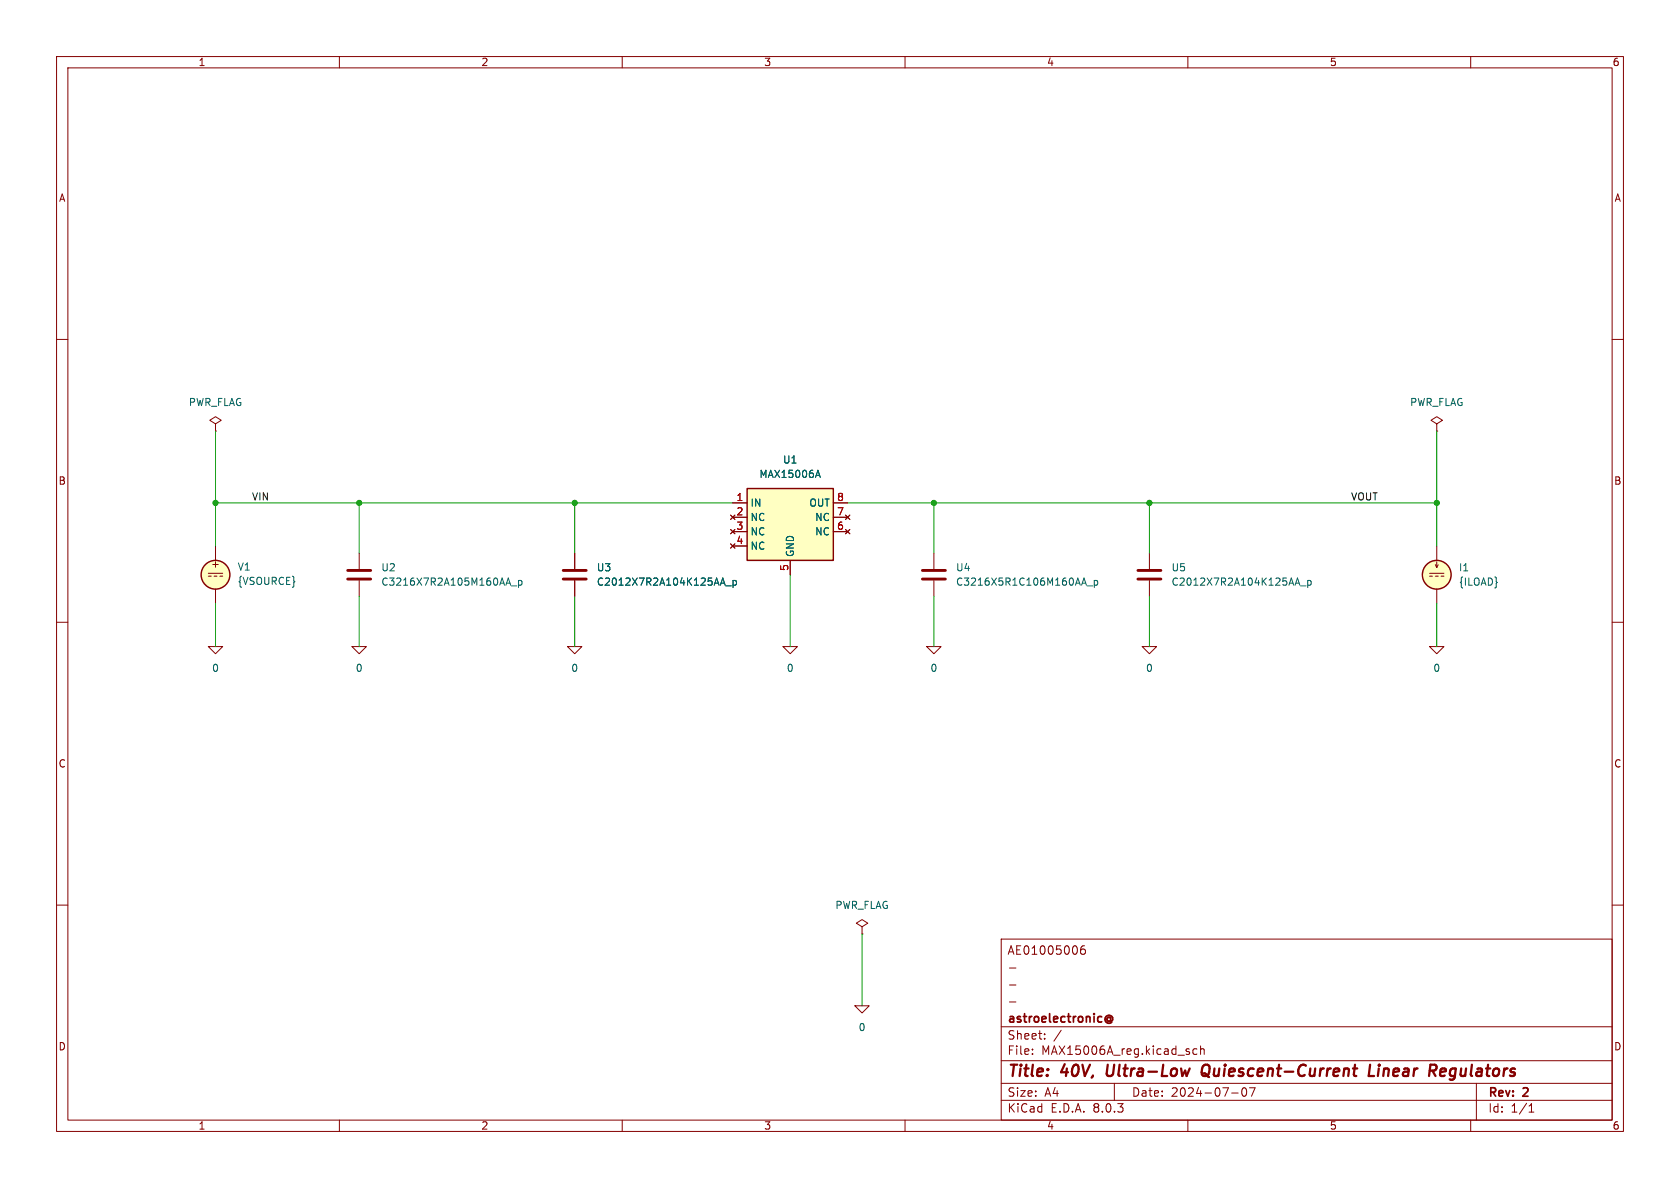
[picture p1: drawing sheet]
(kicad_sch
 (version 20231120)
 (generator "eeschema")
 (generator_version "8.0")
 (paper "A4")
 (title_block
  (title "40V, Ultra-Low Quiescent-Current Linear Regulators")
  (date "2024-07-07")
  (rev "2")
  (company "astroelectronic@")
  (comment 1 "-")
  (comment 2 "-")
  (comment 3 "-")
  (comment 4 "AE01005006"))
 (lib_symbols
  (symbol "MAX15006A:0"
   (power)
   (pin_names
    (offset 0)) (exclude_from_sim no) (in_bom yes) (on_board yes)
   (property "Reference" "#GND" (at 0 -2.54 0) (effects (font (size 1.27 1.27)) (hide yes)))
   (property "Value" "0" (at 0 -1.778 0) (effects (font (size 1.27 1.27))))
   (property "Footprint" "" (at 0 0 0) (effects (font (size 1.27 1.27)) (hide yes)))
   (property "Datasheet" "~" (at 0 0 0) (effects (font (size 1.27 1.27)) (hide yes)))
   (property "Description" "0V reference potential for simulation" (at 0 0 0) (effects (font (size 1.27 1.27)) (hide yes)))
   (symbol "0_0_1"
    (polyline (pts (xy -1.27 0) (xy 0 -1.27) (xy 1.27 0) (xy -1.27 0)) (stroke (width 0) (type default)) (fill (type none))))
   (symbol "0_1_1"
    (pin power_in line (at 0 0 0) (length 0) hide (name "0" (effects (font (size 1.016 1.016)))) (number "1" (effects (font (size 1.016 1.016)))))))
  (symbol "MAX15006A:C"
   (pin_numbers hide)
   (pin_names
    (offset 0.254)) (exclude_from_sim no) (in_bom yes) (on_board yes)
   (property "Reference" "C" (at 0.635 2.54 0) (effects (font (size 1.27 1.27)) (justify left)))
   (property "Value" "C" (at 0.635 -2.54 0) (effects (font (size 1.27 1.27)) (justify left)))
   (property "Footprint" "" (at 0.9652 -3.81 0) (effects (font (size 1.27 1.27)) (hide yes)))
   (property "Datasheet" "~" (at 0 0 0) (effects (font (size 1.27 1.27)) (hide yes)))
   (property "Description" "Unpolarized capacitor" (at 0 0 0) (effects (font (size 1.27 1.27)) (hide yes)))
   (symbol "C_0_1"
    (polyline (pts (xy -2.032 -0.762) (xy 2.032 -0.762)) (stroke (width 0.508) (type default)) (fill (type none)))
    (polyline (pts (xy -2.032 0.762) (xy 2.032 0.762)) (stroke (width 0.508) (type default)) (fill (type none))))
   (symbol "C_1_1"
    (pin passive line (at 0 3.81 270) (length 2.794) (name "~" (effects (font (size 1.27 1.27)))) (number "1" (effects (font (size 1.27 1.27)))))
    (pin passive line (at 0 -3.81 90) (length 2.794) (name "~" (effects (font (size 1.27 1.27)))) (number "2" (effects (font (size 1.27 1.27)))))))
  (symbol "MAX15006A:IDC"
   (pin_numbers hide)
   (pin_names
    (offset 0.0254)) (exclude_from_sim no) (in_bom yes) (on_board yes)
   (property "Reference" "I" (at 2.54 2.54 0) (effects (font (size 1.27 1.27)) (justify left)))
   (property "Value" "1" (at 2.54 0 0) (effects (font (size 1.27 1.27)) (justify left)))
   (property "Footprint" "" (at 0 0 0) (effects (font (size 1.27 1.27)) (hide yes)))
   (property "Datasheet" "https://ngspice.sourceforge.io/docs/ngspice-html-manual/manual.xhtml#sec_Independent_Sources_for" (at 0 0 0) (effects (font (size 1.27 1.27)) (hide yes)))
   (property "Description" "Current source, DC" (at 0 0 0) (effects (font (size 1.27 1.27)) (hide yes)))
   (property "Sim.Pins" "1=+ 2=-" (at 0 0 0) (effects (font (size 1.27 1.27)) (hide yes)))
   (property "Sim.Type" "DC" (at 0 0 0) (effects (font (size 1.27 1.27)) (hide yes)))
   (property "Sim.Device" "I" (at 0 0 0) (effects (font (size 1.27 1.27)) (hide yes)))
   (symbol "IDC_0_0"
    (polyline (pts (xy -1.27 0.254) (xy 1.27 0.254)) (stroke (width 0) (type default)) (fill (type none)))
    (polyline (pts (xy -0.762 -0.254) (xy -1.27 -0.254)) (stroke (width 0) (type default)) (fill (type none)))
    (polyline (pts (xy 0.254 -0.254) (xy -0.254 -0.254)) (stroke (width 0) (type default)) (fill (type none)))
    (polyline (pts (xy 1.27 -0.254) (xy 0.762 -0.254)) (stroke (width 0) (type default)) (fill (type none))))
   (symbol "IDC_0_1"
    (polyline (pts (xy 0 1.27) (xy 0 2.286)) (stroke (width 0) (type default)) (fill (type none)))
    (polyline (pts (xy -0.254 1.778) (xy 0 1.27) (xy 0.254 1.778)) (stroke (width 0) (type default)) (fill (type none)))
    (circle (center 0 0) (radius 2.54) (stroke (width 0.254) (type default)) (fill (type background))))
   (symbol "IDC_1_1"
    (pin passive line (at 0 5.08 270) (length 2.54) (name "~" (effects (font (size 1.27 1.27)))) (number "1" (effects (font (size 1.27 1.27)))))
    (pin passive line (at 0 -5.08 90) (length 2.54) (name "~" (effects (font (size 1.27 1.27)))) (number "2" (effects (font (size 1.27 1.27)))))))
  (symbol "MAX15006A:MAX15006A" (exclude_from_sim no) (in_bom yes) (on_board yes)
   (property "Reference" "U" (at -6.35 6.35 0) (effects (font (size 1.27 1.27))))
   (property "Value" "MAX15006A" (at 2.54 6.35 0) (effects (font (size 1.27 1.27))))
   (property "Footprint" "" (at 0 -6.35 0) (effects (font (size 1.27 1.27)) (hide yes)))
   (property "Datasheet" "https://datasheets.maximintegrated.com/en/ds/MAX15006-MAX15007.pdf" (at 0 -6.35 0) (effects (font (size 1.27 1.27)) (hide yes)))
   (property "Description" "40V, Ultra-Low Quiescent-Current Linear Regulators in 6-Pin TDFN/8-Pin SO" (at 0 0 0) (effects (font (size 1.27 1.27)) (hide yes)))
   (symbol "MAX15006A_0_0"
    (pin no_connect line (at 10.16 -2.54 180) (length 2.54) (name "NC" (effects (font (size 1.27 1.27)))) (number "6" (effects (font (size 1.27 1.27)))))
    (pin no_connect line (at 10.16 0 180) (length 2.54) (name "NC" (effects (font (size 1.27 1.27)))) (number "7" (effects (font (size 1.27 1.27)))))
    (pin passive line (at 10.16 2.54 180) (length 2.54) (name "OUT" (effects (font (size 1.27 1.27)))) (number "8" (effects (font (size 1.27 1.27))))))
   (symbol "MAX15006A_1_1"
    (rectangle (start -7.62 5.08) (end 7.62 -7.62) (stroke (width 0.254) (type default)) (fill (type background)))
    (pin passive line (at -10.16 2.54 0) (length 2.54) (name "IN" (effects (font (size 1.27 1.27)))) (number "1" (effects (font (size 1.27 1.27)))))
    (pin no_connect line (at -10.16 0 0) (length 2.54) (name "NC" (effects (font (size 1.27 1.27)))) (number "2" (effects (font (size 1.27 1.27)))))
    (pin no_connect line (at -10.16 -2.54 0) (length 2.54) (name "NC" (effects (font (size 1.27 1.27)))) (number "3" (effects (font (size 1.27 1.27)))))
    (pin no_connect line (at -10.16 -5.08 0) (length 2.54) (name "NC" (effects (font (size 1.27 1.27)))) (number "4" (effects (font (size 1.27 1.27)))))
    (pin passive line (at 0 -10.16 90) (length 2.54) (name "GND" (effects (font (size 1.27 1.27)))) (number "5" (effects (font (size 1.27 1.27)))))))
  (symbol "MAX15006A:PWR_FLAG"
   (power)
   (pin_numbers hide)
   (pin_names
    (offset 0) hide) (exclude_from_sim no) (in_bom yes) (on_board yes)
   (property "Reference" "#FLG" (at 0 1.905 0) (effects (font (size 1.27 1.27)) (hide yes)))
   (property "Value" "PWR_FLAG" (at 0 3.81 0) (effects (font (size 1.27 1.27))))
   (property "Footprint" "" (at 0 0 0) (effects (font (size 1.27 1.27)) (hide yes)))
   (property "Datasheet" "~" (at 0 0 0) (effects (font (size 1.27 1.27)) (hide yes)))
   (property "Description" "Special symbol for telling ERC where power comes from" (at 0 0 0) (effects (font (size 1.27 1.27)) (hide yes)))
   (symbol "PWR_FLAG_0_0"
    (pin power_out line (at 0 0 90) (length 0) (name "pwr" (effects (font (size 1.27 1.27)))) (number "1" (effects (font (size 1.27 1.27))))))
   (symbol "PWR_FLAG_0_1"
    (polyline (pts (xy 0 0) (xy 0 1.27) (xy -1.016 1.905) (xy 0 2.54) (xy 1.016 1.905) (xy 0 1.27)) (stroke (width 0) (type default)) (fill (type none)))))
  (symbol "MAX15006A:VDC"
   (pin_numbers hide)
   (pin_names
    (offset 0.0254)) (exclude_from_sim no) (in_bom yes) (on_board yes)
   (property "Reference" "V" (at 2.54 2.54 0) (effects (font (size 1.27 1.27)) (justify left)))
   (property "Value" "1" (at 2.54 0 0) (effects (font (size 1.27 1.27)) (justify left)))
   (property "Footprint" "" (at 0 0 0) (effects (font (size 1.27 1.27)) (hide yes)))
   (property "Datasheet" "https://ngspice.sourceforge.io/docs/ngspice-html-manual/manual.xhtml#sec_Independent_Sources_for" (at 0 0 0) (effects (font (size 1.27 1.27)) (hide yes)))
   (property "Description" "Voltage source, DC" (at 0 0 0) (effects (font (size 1.27 1.27)) (hide yes)))
   (property "Sim.Pins" "1=+ 2=-" (at 0 0 0) (effects (font (size 1.27 1.27)) (hide yes)))
   (property "Sim.Type" "DC" (at 0 0 0) (effects (font (size 1.27 1.27)) (hide yes)))
   (property "Sim.Device" "V" (at 0 0 0) (effects (font (size 1.27 1.27)) (justify left) (hide yes)))
   (symbol "VDC_0_0"
    (polyline (pts (xy -1.27 0.254) (xy 1.27 0.254)) (stroke (width 0) (type default)) (fill (type none)))
    (polyline (pts (xy -0.762 -0.254) (xy -1.27 -0.254)) (stroke (width 0) (type default)) (fill (type none)))
    (polyline (pts (xy 0.254 -0.254) (xy -0.254 -0.254)) (stroke (width 0) (type default)) (fill (type none)))
    (polyline (pts (xy 1.27 -0.254) (xy 0.762 -0.254)) (stroke (width 0) (type default)) (fill (type none)))
    (text "+" (at 0 1.905 0) (effects (font (size 1.27 1.27)))))
   (symbol "VDC_0_1"
    (circle (center 0 0) (radius 2.54) (stroke (width 0.254) (type default)) (fill (type background))))
   (symbol "VDC_1_1"
    (pin passive line (at 0 5.08 270) (length 2.54) (name "~" (effects (font (size 1.27 1.27)))) (number "1" (effects (font (size 1.27 1.27)))))
    (pin passive line (at 0 -5.08 90) (length 2.54) (name "~" (effects (font (size 1.27 1.27)))) (number "2" (effects (font (size 1.27 1.27))))))))
 (junction
  (at 38.1 88.9)
  (diameter 0)
  (color 0 0 0 0))
 (junction
  (at 101.6 88.9)
  (diameter 0)
  (color 0 0 0 0))
 (junction
  (at 165.1 88.9)
  (diameter 0)
  (color 0 0 0 0))
 (junction
  (at 203.2 88.9)
  (diameter 0)
  (color 0 0 0 0))
 (junction
  (at 63.5 88.9)
  (diameter 0)
  (color 0 0 0 0))
 (junction
  (at 254 88.9)
  (diameter 0)
  (color 0 0 0 0))
 (wire
  (pts (xy 38.1 106.68) (xy 38.1 114.3))
  (stroke (width 0) (type default)))
 (wire
  (pts (xy 165.1 105.41) (xy 165.1 114.3))
  (stroke (width 0) (type default)))
 (wire
  (pts (xy 63.5 105.41) (xy 63.5 114.3))
  (stroke (width 0) (type default)))
 (wire
  (pts (xy 63.5 88.9) (xy 63.5 97.79))
  (stroke (width 0) (type default)))
 (wire
  (pts (xy 139.7 101.6) (xy 139.7 114.3))
  (stroke (width 0) (type default)))
 (wire
  (pts (xy 254 106.68) (xy 254 114.3))
  (stroke (width 0) (type default)))
 (wire
  (pts (xy 101.6 88.9) (xy 129.54 88.9))
  (stroke (width 0) (type default)))
 (wire
  (pts (xy 63.5 88.9) (xy 101.6 88.9))
  (stroke (width 0) (type default)))
 (wire
  (pts (xy 203.2 105.41) (xy 203.2 114.3))
  (stroke (width 0) (type default)))
 (wire
  (pts (xy 38.1 88.9) (xy 63.5 88.9))
  (stroke (width 0) (type default)))
 (wire
  (pts (xy 38.1 76.2) (xy 38.1 88.9))
  (stroke (width 0) (type default)))
 (wire
  (pts (xy 101.6 88.9) (xy 101.6 97.79))
  (stroke (width 0) (type default)))
 (wire
  (pts (xy 165.1 88.9) (xy 203.2 88.9))
  (stroke (width 0) (type default)))
 (wire
  (pts (xy 203.2 88.9) (xy 203.2 97.79))
  (stroke (width 0) (type default)))
 (wire
  (pts (xy 101.6 105.41) (xy 101.6 114.3))
  (stroke (width 0) (type default)))
 (wire
  (pts (xy 149.86 88.9) (xy 165.1 88.9))
  (stroke (width 0) (type default)))
 (wire
  (pts (xy 152.4 165.1) (xy 152.4 177.8))
  (stroke (width 0) (type default)))
 (wire
  (pts (xy 254 96.52) (xy 254 88.9))
  (stroke (width 0) (type default)))
 (wire
  (pts (xy 203.2 88.9) (xy 254 88.9))
  (stroke (width 0) (type default)))
 (wire
  (pts (xy 254 76.2) (xy 254 88.9))
  (stroke (width 0) (type default)))
 (wire
  (pts (xy 165.1 97.79) (xy 165.1 88.9))
  (stroke (width 0) (type default)))
 (wire
  (pts (xy 38.1 96.52) (xy 38.1 88.9))
  (stroke (width 0) (type default)))
 (label "VIN"
  (at 44.45 88.9 0)
  (fields_autoplaced yes)
  (effects (font (size 1.27 1.27)) (justify left bottom)))
 (label "VOUT"
  (at 238.76 88.9 0)
  (fields_autoplaced yes)
  (effects (font (size 1.27 1.27)) (justify left bottom)))
 (symbol
  (lib_id "MAX15006A:PWR_FLAG")
  (at 152.4 165.1 0)
  (unit 1)
  (exclude_from_sim no)
  (in_bom yes)
  (on_board yes)
  (dnp no)
  (fields_autoplaced yes)
  (property "Reference" "#FLG01" (at 152.4 163.195 0) (effects (font (size 1.27 1.27)) (hide yes)))
  (property "Value" "PWR_FLAG" (at 152.4 160.02 0) (effects (font (size 1.27 1.27))))
  (property "Footprint" "" (at 152.4 165.1 0) (effects (font (size 1.27 1.27)) (hide yes)))
  (property "Datasheet" "~" (at 152.4 165.1 0) (effects (font (size 1.27 1.27)) (hide yes)))
  (property "Description" "" (at 152.4 165.1 0) (effects (font (size 1.27 1.27)) (hide yes)))
  (pin "1")
  (instances (project "" (path "" (reference "#FLG01") (unit 1))) (project "" (path "" (reference "#FLG01") (unit 1)))))
 (symbol
  (lib_id "MAX15006A:C")
  (at 63.5 101.6 0)
  (unit 1)
  (exclude_from_sim no)
  (in_bom yes)
  (on_board yes)
  (dnp no)
  (fields_autoplaced yes)
  (property "Reference" "U2" (at 67.31 100.3299 0) (effects (font (size 1.27 1.27)) (justify left)))
  (property "Value" "C3216X7R2A105M160AA_p" (at 67.31 102.8699 0) (effects (font (size 1.27 1.27)) (justify left)))
  (property "Footprint" "" (at 64.4652 105.41 0) (effects (font (size 1.27 1.27)) (hide yes)))
  (property "Datasheet" "~" (at 63.5 101.6 0) (effects (font (size 1.27 1.27)) (hide yes)))
  (property "Description" "" (at 63.5 101.6 0) (effects (font (size 1.27 1.27)) (hide yes)))
  (property "Sim.Device" "SUBCKT" (at 63.5 101.6 0) (effects (font (size 1.27 1.27)) (hide yes)))
  (property "Sim.Pins" "1=n1 2=n2" (at 0 -12.7 0) (effects (font (size 1.27 1.27)) (hide yes)))
  (property "Sim.Library" "C:\\AE\\MAX15006A\\_models\\C3216X7R2A105M160AA_p.mod" (at 63.5 101.6 0) (effects (font (size 1.27 1.27)) (hide yes)))
  (property "Sim.Name" "C3216X7R2A105M160AA_p" (at 63.5 101.6 0) (effects (font (size 1.27 1.27)) (hide yes)))
  (pin "1")
  (pin "2")
  (instances (project "" (path "" (reference "U2") (unit 1))) (project "" (path "" (reference "U2") (unit 1)))))
 (symbol
  (lib_id "MAX15006A:PWR_FLAG")
  (at 254 76.2 0)
  (unit 1)
  (exclude_from_sim no)
  (in_bom yes)
  (on_board yes)
  (dnp no)
  (fields_autoplaced yes)
  (property "Reference" "#FLG03" (at 254 74.295 0) (effects (font (size 1.27 1.27)) (hide yes)))
  (property "Value" "PWR_FLAG" (at 254 71.12 0) (effects (font (size 1.27 1.27))))
  (property "Footprint" "" (at 254 76.2 0) (effects (font (size 1.27 1.27)) (hide yes)))
  (property "Datasheet" "~" (at 254 76.2 0) (effects (font (size 1.27 1.27)) (hide yes)))
  (property "Description" "" (at 254 76.2 0) (effects (font (size 1.27 1.27)) (hide yes)))
  (pin "1")
  (instances (project "" (path "" (reference "#FLG03") (unit 1))) (project "" (path "" (reference "#FLG03") (unit 1)))))
 (symbol
  (lib_id "MAX15006A:C")
  (at 101.6 101.6 0)
  (unit 1)
  (exclude_from_sim no)
  (in_bom yes)
  (on_board yes)
  (dnp no)
  (fields_autoplaced yes)
  (property "Reference" "U3" (at 105.41 100.3299 0) (effects (font (size 1.27 1.27)) (justify left)))
  (property "Value" "C2012X7R2A104K125AA_p" (at 105.41 102.8699 0) (effects (font (size 1.27 1.27)) (justify left)))
  (property "Footprint" "" (at 102.5652 105.41 0) (effects (font (size 1.27 1.27)) (hide yes)))
  (property "Datasheet" "~" (at 101.6 101.6 0) (effects (font (size 1.27 1.27)) (hide yes)))
  (property "Description" "" (at 101.6 101.6 0) (effects (font (size 1.27 1.27)) (hide yes)))
  (property "Sim.Device" "SUBCKT" (at 101.6 101.6 0) (effects (font (size 1.27 1.27)) (hide yes)))
  (property "Sim.Pins" "1=n1 2=n2" (at 0 -12.7 0) (effects (font (size 1.27 1.27)) (hide yes)))
  (property "Sim.Library" "C:\\AE\\MAX15006A\\_models\\C2012X7R2A104K125AA_p.mod" (at 101.6 101.6 0) (effects (font (size 1.27 1.27)) (hide yes)))
  (property "Sim.Name" "C2012X7R2A104K125AA_p" (at 101.6 101.6 0) (effects (font (size 1.27 1.27)) (hide yes)))
  (pin "1")
  (pin "2")
  (instances (project "" (path "" (reference "U3") (unit 1))) (project "" (path "" (reference "U3") (unit 1)))))
 (symbol
  (lib_id "MAX15006A:0")
  (at 254 114.3 0)
  (unit 1)
  (exclude_from_sim no)
  (in_bom yes)
  (on_board yes)
  (dnp no)
  (fields_autoplaced yes)
  (property "Reference" "#GND08" (at 254 116.84 0) (effects (font (size 1.27 1.27)) (hide yes)))
  (property "Value" "0" (at 254 118.11 0) (effects (font (size 1.27 1.27))))
  (property "Footprint" "" (at 254 114.3 0) (effects (font (size 1.27 1.27)) (hide yes)))
  (property "Datasheet" "~" (at 254 114.3 0) (effects (font (size 1.27 1.27)) (hide yes)))
  (property "Description" "" (at 254 114.3 0) (effects (font (size 1.27 1.27)) (hide yes)))
  (pin "1")
  (instances (project "" (path "" (reference "#GND08") (unit 1))) (project "" (path "" (reference "#GND08") (unit 1)))))
 (symbol
  (lib_id "MAX15006A:0")
  (at 165.1 114.3 0)
  (unit 1)
  (exclude_from_sim no)
  (in_bom yes)
  (on_board yes)
  (dnp no)
  (fields_autoplaced yes)
  (property "Reference" "#GND06" (at 165.1 116.84 0) (effects (font (size 1.27 1.27)) (hide yes)))
  (property "Value" "0" (at 165.1 118.11 0) (effects (font (size 1.27 1.27))))
  (property "Footprint" "" (at 165.1 114.3 0) (effects (font (size 1.27 1.27)) (hide yes)))
  (property "Datasheet" "~" (at 165.1 114.3 0) (effects (font (size 1.27 1.27)) (hide yes)))
  (property "Description" "" (at 165.1 114.3 0) (effects (font (size 1.27 1.27)) (hide yes)))
  (pin "1")
  (instances (project "" (path "" (reference "#GND06") (unit 1))) (project "" (path "" (reference "#GND06") (unit 1)))))
 (symbol
  (lib_id "MAX15006A:0")
  (at 152.4 177.8 0)
  (unit 1)
  (exclude_from_sim no)
  (in_bom yes)
  (on_board yes)
  (dnp no)
  (fields_autoplaced yes)
  (property "Reference" "#GND05" (at 152.4 180.34 0) (effects (font (size 1.27 1.27)) (hide yes)))
  (property "Value" "0" (at 152.4 181.61 0) (effects (font (size 1.27 1.27))))
  (property "Footprint" "" (at 152.4 177.8 0) (effects (font (size 1.27 1.27)) (hide yes)))
  (property "Datasheet" "~" (at 152.4 177.8 0) (effects (font (size 1.27 1.27)) (hide yes)))
  (property "Description" "" (at 152.4 177.8 0) (effects (font (size 1.27 1.27)) (hide yes)))
  (pin "1")
  (instances (project "" (path "" (reference "#GND05") (unit 1))) (project "" (path "" (reference "#GND05") (unit 1)))))
 (symbol
  (lib_id "MAX15006A:VDC")
  (at 38.1 101.6 0)
  (unit 1)
  (exclude_from_sim no)
  (in_bom yes)
  (on_board yes)
  (dnp no)
  (fields_autoplaced yes)
  (property "Reference" "V1" (at 41.91 100.2001 0) (effects (font (size 1.27 1.27)) (justify left)))
  (property "Value" "{VSOURCE}" (at 41.91 102.7401 0) (effects (font (size 1.27 1.27)) (justify left)))
  (property "Footprint" "" (at 38.1 101.6 0) (effects (font (size 1.27 1.27)) (hide yes)))
  (property "Datasheet" "https://ngspice.sourceforge.io/docs/ngspice-html-manual/manual.xhtml#sec_Independent_Sources_for" (at 38.1 101.6 0) (effects (font (size 1.27 1.27)) (hide yes)))
  (property "Description" "Voltage source, DC" (at 38.1 101.6 0) (effects (font (size 1.27 1.27)) (hide yes)))
  (property "Sim.Pins" "1=+ 2=-" (at 38.1 101.6 0) (effects (font (size 1.27 1.27)) (hide yes)))
  (property "Sim.Type" "DC" (at 38.1 101.6 0) (effects (font (size 1.27 1.27)) (hide yes)))
  (property "Sim.Device" "V" (at 38.1 101.6 0) (effects (font (size 1.27 1.27)) (justify left) (hide yes)))
  (pin "1")
  (pin "2"))
 (symbol
  (lib_id "MAX15006A:PWR_FLAG")
  (at 38.1 76.2 0)
  (unit 1)
  (exclude_from_sim no)
  (in_bom yes)
  (on_board yes)
  (dnp no)
  (fields_autoplaced yes)
  (property "Reference" "#FLG02" (at 38.1 74.295 0) (effects (font (size 1.27 1.27)) (hide yes)))
  (property "Value" "PWR_FLAG" (at 38.1 71.12 0) (effects (font (size 1.27 1.27))))
  (property "Footprint" "" (at 38.1 76.2 0) (effects (font (size 1.27 1.27)) (hide yes)))
  (property "Datasheet" "~" (at 38.1 76.2 0) (effects (font (size 1.27 1.27)) (hide yes)))
  (property "Description" "" (at 38.1 76.2 0) (effects (font (size 1.27 1.27)) (hide yes)))
  (pin "1")
  (instances (project "" (path "" (reference "#FLG02") (unit 1))) (project "" (path "" (reference "#FLG02") (unit 1)))))
 (symbol
  (lib_id "MAX15006A:C")
  (at 165.1 101.6 0)
  (unit 1)
  (exclude_from_sim no)
  (in_bom yes)
  (on_board yes)
  (dnp no)
  (fields_autoplaced yes)
  (property "Reference" "U4" (at 168.91 100.3299 0) (effects (font (size 1.27 1.27)) (justify left)))
  (property "Value" "C3216X5R1C106M160AA_p" (at 168.91 102.8699 0) (effects (font (size 1.27 1.27)) (justify left)))
  (property "Footprint" "" (at 166.0652 105.41 0) (effects (font (size 1.27 1.27)) (hide yes)))
  (property "Datasheet" "~" (at 165.1 101.6 0) (effects (font (size 1.27 1.27)) (hide yes)))
  (property "Description" "" (at 165.1 101.6 0) (effects (font (size 1.27 1.27)) (hide yes)))
  (property "Sim.Device" "SUBCKT" (at 165.1 101.6 0) (effects (font (size 1.27 1.27)) (hide yes)))
  (property "Sim.Pins" "1=n1 2=n2" (at 0 -12.7 0) (effects (font (size 1.27 1.27)) (hide yes)))
  (property "Sim.Library" "C:\\AE\\MAX15006A\\_models\\C3216X5R1C106M160AA_p.mod" (at 165.1 101.6 0) (effects (font (size 1.27 1.27)) (hide yes)))
  (property "Sim.Name" "C3216X5R1C106M160AA_p" (at 165.1 101.6 0) (effects (font (size 1.27 1.27)) (hide yes)))
  (pin "1")
  (pin "2")
  (instances (project "" (path "" (reference "U4") (unit 1))) (project "" (path "" (reference "U4") (unit 1)))))
 (symbol
  (lib_id "MAX15006A:0")
  (at 38.1 114.3 0)
  (unit 1)
  (exclude_from_sim no)
  (in_bom yes)
  (on_board yes)
  (dnp no)
  (fields_autoplaced yes)
  (property "Reference" "#GND01" (at 38.1 116.84 0) (effects (font (size 1.27 1.27)) (hide yes)))
  (property "Value" "0" (at 38.1 118.11 0) (effects (font (size 1.27 1.27))))
  (property "Footprint" "" (at 38.1 114.3 0) (effects (font (size 1.27 1.27)) (hide yes)))
  (property "Datasheet" "~" (at 38.1 114.3 0) (effects (font (size 1.27 1.27)) (hide yes)))
  (property "Description" "" (at 38.1 114.3 0) (effects (font (size 1.27 1.27)) (hide yes)))
  (pin "1")
  (instances (project "" (path "" (reference "#GND01") (unit 1))) (project "" (path "" (reference "#GND01") (unit 1)))))
 (symbol
  (lib_id "MAX15006A:0")
  (at 63.5 114.3 0)
  (unit 1)
  (exclude_from_sim no)
  (in_bom yes)
  (on_board yes)
  (dnp no)
  (fields_autoplaced yes)
  (property "Reference" "#GND02" (at 63.5 116.84 0) (effects (font (size 1.27 1.27)) (hide yes)))
  (property "Value" "0" (at 63.5 118.11 0) (effects (font (size 1.27 1.27))))
  (property "Footprint" "" (at 63.5 114.3 0) (effects (font (size 1.27 1.27)) (hide yes)))
  (property "Datasheet" "~" (at 63.5 114.3 0) (effects (font (size 1.27 1.27)) (hide yes)))
  (property "Description" "" (at 63.5 114.3 0) (effects (font (size 1.27 1.27)) (hide yes)))
  (pin "1")
  (instances (project "" (path "" (reference "#GND02") (unit 1))) (project "" (path "" (reference "#GND02") (unit 1)))))
 (symbol
  (lib_id "MAX15006A:IDC")
  (at 254 101.6 0)
  (unit 1)
  (exclude_from_sim no)
  (in_bom yes)
  (on_board yes)
  (dnp no)
  (fields_autoplaced yes)
  (property "Reference" "I1" (at 257.81 100.3299 0) (effects (font (size 1.27 1.27)) (justify left)))
  (property "Value" "{ILOAD}" (at 257.81 102.8699 0) (effects (font (size 1.27 1.27)) (justify left)))
  (property "Footprint" "" (at 254 101.6 0) (effects (font (size 1.27 1.27)) (hide yes)))
  (property "Datasheet" "https://ngspice.sourceforge.io/docs/ngspice-html-manual/manual.xhtml#sec_Independent_Sources_for" (at 254 101.6 0) (effects (font (size 1.27 1.27)) (hide yes)))
  (property "Description" "Current source, DC" (at 254 101.6 0) (effects (font (size 1.27 1.27)) (hide yes)))
  (property "Sim.Pins" "1=+ 2=-" (at 254 101.6 0) (effects (font (size 1.27 1.27)) (hide yes)))
  (property "Sim.Type" "DC" (at 254 101.6 0) (effects (font (size 1.27 1.27)) (hide yes)))
  (property "Sim.Device" "I" (at 254 101.6 0) (effects (font (size 1.27 1.27)) (hide yes)))
  (pin "2")
  (pin "1"))
 (symbol
  (lib_id "MAX15006A:MAX15006A")
  (at 139.7 91.44 0)
  (unit 1)
  (exclude_from_sim no)
  (in_bom yes)
  (on_board yes)
  (dnp no)
  (fields_autoplaced yes)
  (property "Reference" "U1" (at 139.7 81.28 0) (effects (font (size 1.27 1.27))))
  (property "Value" "MAX15006A" (at 139.7 83.82 0) (effects (font (size 1.27 1.27))))
  (property "Footprint" "" (at 139.7 97.79 0) (effects (font (size 1.27 1.27)) (hide yes)))
  (property "Datasheet" "https://datasheets.maximintegrated.com/en/ds/MAX15006-MAX15007.pdf" (at 139.7 97.79 0) (effects (font (size 1.27 1.27)) (hide yes)))
  (property "Description" "" (at 139.7 91.44 0) (effects (font (size 1.27 1.27)) (hide yes)))
  (property "Sim.Device" "SUBCKT" (at 139.7 91.44 0) (effects (font (size 1.27 1.27)) (hide yes)))
  (property "Sim.Pins" "1=1 2=2 3=3 4=4 5=5 6=6 7=7 8=8" (at 0 -12.7 0) (effects (font (size 1.27 1.27)) (hide yes)))
  (property "Sim.Library" "C:\\AE\\MAX15006A\\_models\\MAX15006A.lib" (at 139.7 91.44 0) (effects (font (size 1.27 1.27)) (hide yes)))
  (property "Sim.Name" "MAX15006A" (at 139.7 91.44 0) (effects (font (size 1.27 1.27)) (hide yes)))
  (pin "6")
  (pin "7")
  (pin "8")
  (pin "1")
  (pin "2")
  (pin "3")
  (pin "4")
  (pin "5")
  (instances (project "" (path "" (reference "U1") (unit 1))) (project "" (path "" (reference "U1") (unit 1)))))
 (symbol
  (lib_id "MAX15006A:C")
  (at 203.2 101.6 0)
  (unit 1)
  (exclude_from_sim no)
  (in_bom yes)
  (on_board yes)
  (dnp no)
  (fields_autoplaced yes)
  (property "Reference" "U5" (at 207.01 100.3299 0) (effects (font (size 1.27 1.27)) (justify left)))
  (property "Value" "C2012X7R2A104K125AA_p" (at 207.01 102.8699 0) (effects (font (size 1.27 1.27)) (justify left)))
  (property "Footprint" "" (at 204.1652 105.41 0) (effects (font (size 1.27 1.27)) (hide yes)))
  (property "Datasheet" "~" (at 203.2 101.6 0) (effects (font (size 1.27 1.27)) (hide yes)))
  (property "Description" "" (at 203.2 101.6 0) (effects (font (size 1.27 1.27)) (hide yes)))
  (property "Sim.Device" "SUBCKT" (at 203.2 101.6 0) (effects (font (size 1.27 1.27)) (hide yes)))
  (property "Sim.Pins" "1=n1 2=n2" (at 0 -12.7 0) (effects (font (size 1.27 1.27)) (hide yes)))
  (property "Sim.Library" "C:\\AE\\MAX15006A\\_models\\C2012X7R2A104K125AA_p.mod" (at 203.2 101.6 0) (effects (font (size 1.27 1.27)) (hide yes)))
  (property "Sim.Name" "C2012X7R2A104K125AA_p" (at 203.2 101.6 0) (effects (font (size 1.27 1.27)) (hide yes)))
  (pin "1")
  (pin "2")
  (instances (project "" (path "" (reference "U5") (unit 1))) (project "" (path "" (reference "U5") (unit 1)))))
 (symbol
  (lib_id "MAX15006A:0")
  (at 139.7 114.3 0)
  (unit 1)
  (exclude_from_sim no)
  (in_bom yes)
  (on_board yes)
  (dnp no)
  (fields_autoplaced yes)
  (property "Reference" "#GND04" (at 139.7 116.84 0) (effects (font (size 1.27 1.27)) (hide yes)))
  (property "Value" "0" (at 139.7 118.11 0) (effects (font (size 1.27 1.27))))
  (property "Footprint" "" (at 139.7 114.3 0) (effects (font (size 1.27 1.27)) (hide yes)))
  (property "Datasheet" "~" (at 139.7 114.3 0) (effects (font (size 1.27 1.27)) (hide yes)))
  (property "Description" "" (at 139.7 114.3 0) (effects (font (size 1.27 1.27)) (hide yes)))
  (pin "1")
  (instances (project "" (path "" (reference "#GND04") (unit 1))) (project "" (path "" (reference "#GND04") (unit 1)))))
 (symbol
  (lib_id "MAX15006A:0")
  (at 101.6 114.3 0)
  (unit 1)
  (exclude_from_sim no)
  (in_bom yes)
  (on_board yes)
  (dnp no)
  (fields_autoplaced yes)
  (property "Reference" "#GND03" (at 101.6 116.84 0) (effects (font (size 1.27 1.27)) (hide yes)))
  (property "Value" "0" (at 101.6 118.11 0) (effects (font (size 1.27 1.27))))
  (property "Footprint" "" (at 101.6 114.3 0) (effects (font (size 1.27 1.27)) (hide yes)))
  (property "Datasheet" "~" (at 101.6 114.3 0) (effects (font (size 1.27 1.27)) (hide yes)))
  (property "Description" "" (at 101.6 114.3 0) (effects (font (size 1.27 1.27)) (hide yes)))
  (pin "1")
  (instances (project "" (path "" (reference "#GND03") (unit 1))) (project "" (path "" (reference "#GND03") (unit 1)))))
 (symbol
  (lib_id "MAX15006A:0")
  (at 203.2 114.3 0)
  (unit 1)
  (exclude_from_sim no)
  (in_bom yes)
  (on_board yes)
  (dnp no)
  (fields_autoplaced yes)
  (property "Reference" "#GND07" (at 203.2 116.84 0) (effects (font (size 1.27 1.27)) (hide yes)))
  (property "Value" "0" (at 203.2 118.11 0) (effects (font (size 1.27 1.27))))
  (property "Footprint" "" (at 203.2 114.3 0) (effects (font (size 1.27 1.27)) (hide yes)))
  (property "Datasheet" "~" (at 203.2 114.3 0) (effects (font (size 1.27 1.27)) (hide yes)))
  (property "Description" "" (at 203.2 114.3 0) (effects (font (size 1.27 1.27)) (hide yes)))
  (pin "1")
  (instances (project "" (path "" (reference "#GND07") (unit 1))) (project "" (path "" (reference "#GND07") (unit 1)))))
 (sheet_instances
  (path ""
   (page "1"))))
